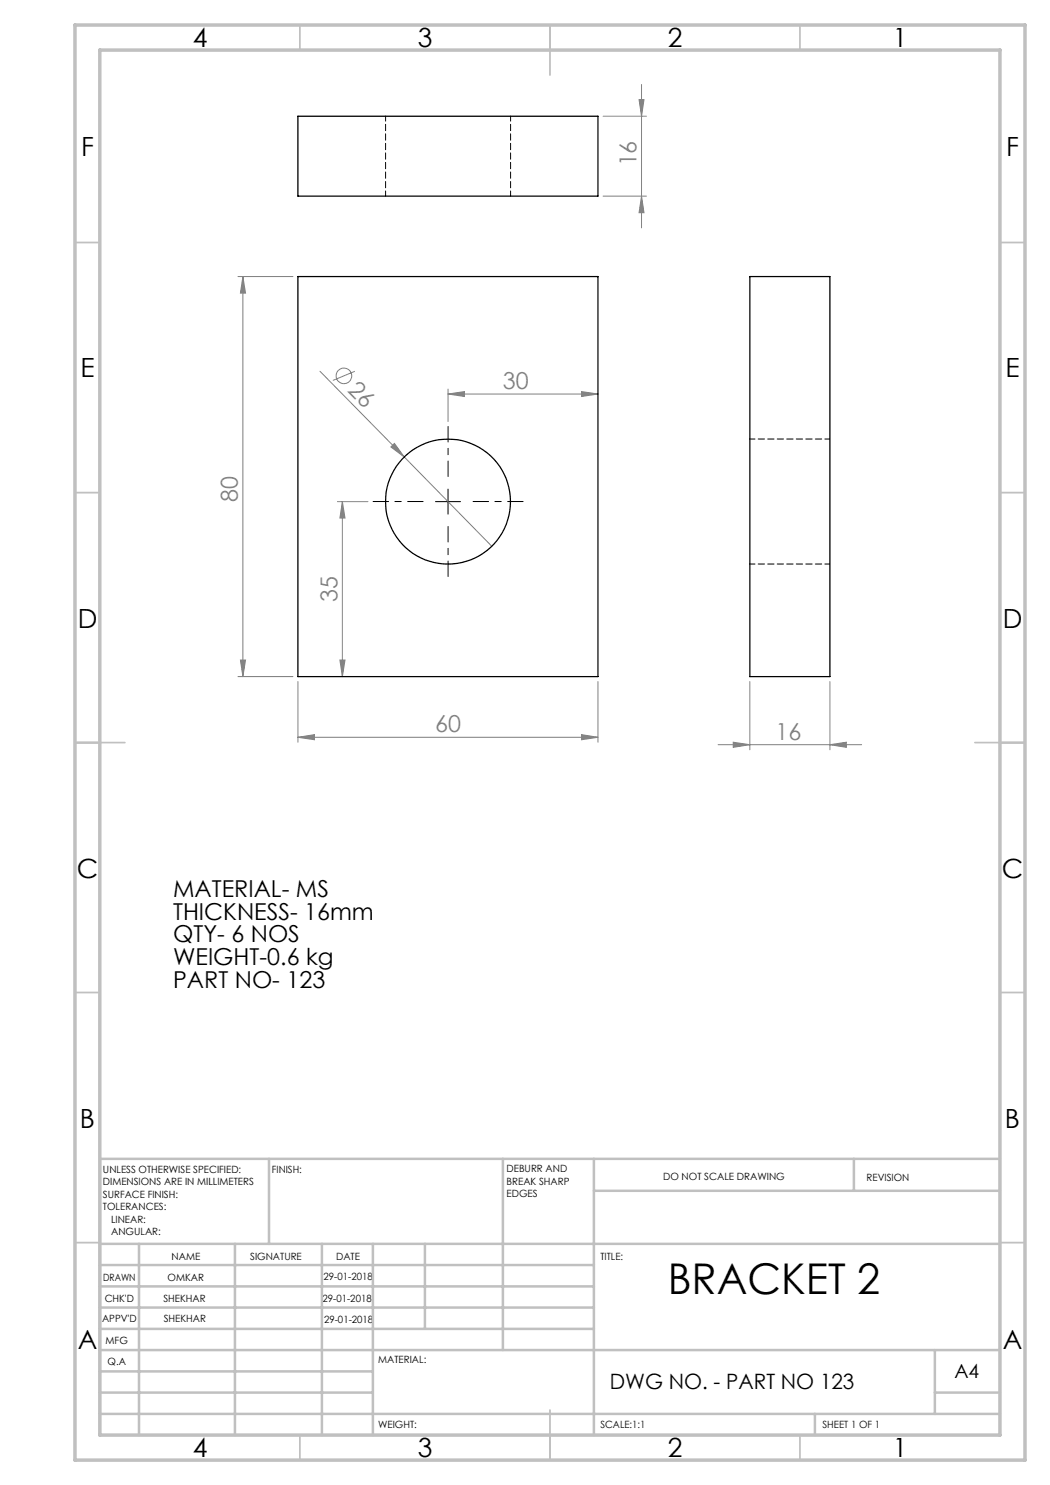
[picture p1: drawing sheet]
<svg xmlns="http://www.w3.org/2000/svg" width="210mm" height="297mm" viewBox="0 0 210 297" stroke-linecap="round" stroke-linejoin="round" font-family="sans-serif">
<g fill="none" stroke="#808080" stroke-width=".2">
<path d="M127.8 19.9h1l-.5 3.3zM128.3 16.9v28.7M120.6 39.2h8.7M120.6 23.2h8.7M128.3 39.2l.5 3.3h-1zM47.6 55.3h11M48.6 55.3l.5 3.3h-1zM48.6 55.3v80M64 74.3l16.9 17.1M71 74.3l-4.4 1.8M89.6 78.8l3.3-.5v1zM89.6 77.8v6.5"/>
<path d="M89.6 78.8h30M116.3 78.3l3.3 .5-3.3 .5zM78.2 89.4l.7-.7 2 2.7zM80.9 91.4l17.5 17.9M67.5 100.3h6.1M68.5 100.3l.5 3.3h-1zM68.5 100.3v35M47.6 135.3h11M48.1 132h1l-.5 3.3zM59.6 136.3v12.1M68 132h1l-.5 3.3zM119.6 136.3v12.1"/>
<path d="M150 136.3v13.7M166 136.3v13.7M59.6 147.5l3.3-.6v1.1zM59.6 147.5h60M116.3 146.9l3.3 .6-3.3 .5zM143.6 148.9h28.7M146.6 148.4l3.4 .5-3.4 .6zM166 148.9l3.3-.5v1.1z"/>
<circle cx="68.8" cy="75.2" r="1.56"/>
</g>
<path d="M89.6 95.3v-10M84.6 100.3h-10M89.6 105.3v10M94.6 100.3h10" fill="none" stroke="#000" stroke-width=".2" stroke-dasharray="15.2 1.3 1.3 1.3" stroke-dashoffset="12.1"/>
<path d="M89.6 97.8v5M87.1 100.3h5" fill="none" stroke="#000" stroke-width=".2"/>
<g fill="none" stroke="#c0c0c0" stroke-width=".35">
<path d="M60 5v5M110 5v10M160 5v5M15 48.5h5M200 48.5h5M15 98.5h5M200 98.5h5M15 148.5h10M195 148.5h10M15 198.5h5M200 198.5h5M15 248.5h5"/>
<path d="M200 248.5h5M60 287v5M110 282v10M160 287v5"/>
</g>
<g fill="none" stroke="#c0c0c0" stroke-width=".5">
<path d="M53.8 231.8v17M100.6 231.8v38.2M118.8 231.8v55.2M118.8 238.2h81.2M170.8 231.8v6.4M200 231.8h-180v55.2M20 248.8h180M20 257.3h98.8M20 253h98.8M27.8 248.8v38.2M47 248.8v38.2M64.4 248.8v38.2"/>
<path d="M74.6 248.8v38.2M85 248.8v17M20 265.8h98.8M20 261.5h98.8M20 278.5h54.6M20 274.3h54.6M20 270h180M187 278.5h13M187 270v12.8M20 282.8h180M163 282.8v4.2"/>
</g>
<path d="M15 5h190v287h-190zM20 10h180v277h-180z" fill="none" stroke="#c0c0c0" stroke-width=".7"/>
<g fill="#808080">
<path d="M78.2 89.4l.7-.7 2 2.7z"/>
<path d="M146.6 148.4l3.4 .5-3.4 .6zM166 148.9l3.3-.5v1.1z"/>
<path d="M59.6 147.5l3.3-.6v1.1zM116.3 146.9l3.3 .6-3.3 .5z"/>
<path d="M89.6 78.8l3.3-.5v1zM116.3 78.3l3.3 .5-3.3 .5z"/>
<path d="M128.3 39.2l.5 3.3h-1zM127.8 19.9h1l-.5 3.3z"/>
<path d="M48.6 55.3l.5 3.3h-1zM48.1 132h1l-.5 3.3zM68.5 100.3l.5 3.3h-1zM68 132h1l-.5 3.3z"/>
</g>
<g fill="none" stroke="#000" stroke-width=".25">
<path d="M59.6 23.2h60v16h-60zM59.6 55.3h60v80h-60zM150 55.3h16v80h-16z"/>
<circle cx="89.6" cy="100.3" r="12.5"/>
</g>
<path d="M77.1 23.2v16M102.1 39.2v-16M166 87.8h-16M150 112.8h16" fill="none" stroke="#000" stroke-width=".2" stroke-dasharray="1.3 .6" stroke-dashoffset=".3"/>
<text font-size="8.5" x="133.5" y="258.8">BRACKET 2</text>
<g font-size="5.3">
<text x="38.5" y="9.5">4</text>
<text x="83.5" y="9.5">3</text>
<text x="133.6" y="9.5">2</text>
<text x="178.6" y="9.5">1</text>
<text x="16.2" y="31.3">F</text>
<text x="201.2" y="31.3">F</text>
<text x="16.1" y="75.5">E</text>
<text x="201.1" y="75.5">E</text>
<text x="15.5" y="125.5">D</text>
<text x="200.5" y="125.5">D</text>
<text x="15.4" y="175.5">C</text>
<text x="200.4" y="175.5">C</text>
<text x="16" y="225.5">B</text>
<text x="201" y="225.5">B</text>
<text x="15.5" y="269.8">A</text>
<text x="200.5" y="269.8">A</text>
<text x="38.5" y="291.5">4</text>
<text x="83.5" y="291.5">3</text>
<text x="133.6" y="291.5">2</text>
<text x="178.6" y="291.5">1</text>
</g>
<g font-size="4.7" fill="#808080">
<text x="127.3" y="33.3" transform="rotate(-90 127.3 33.3)">16</text>
<text x="100.6" y="77.8">30</text>
<text x="69.4" y="78.2" transform="rotate(46 69.4 78.2)">26</text>
<text x="47.6" y="100.5" transform="rotate(-90 47.6 100.5)">80</text>
<text x="67.5" y="120.3" transform="rotate(-90 67.5 120.3)">35</text>
<text x="87" y="146.4">60</text>
<text x="155.1" y="147.9">16</text>
</g>
<g font-size="4.7">
<text x="34.6" y="179.4">MATERIAL- MS</text>
<text x="34.6" y="184">THICKNESS- 16mm</text>
<text x="34.6" y="188.5">QTY- 6 NOS</text>
<text x="34.6" y="193">WEIGHT-0.6 kg</text>
<text x="34.6" y="197.5">PART NO- 123</text>
</g>
<text font-size="4.2" x="121.9" y="277.9">DWG NO. - PART NO 123</text>
<text font-size="3.9" x="190.9" y="275.5">A4</text>
<g font-size="2">
<text x="20.6" y="234.6">UNLESS OTHERWISE SPECIFIED:</text>
<text x="20.6" y="237.1">DIMENSIONS ARE IN MILLIMETERS</text>
<text x="20.6" y="239.6">SURFACE FINISH:</text>
<text x="54.4" y="234.6">FINISH:</text>
<text x="101.3" y="234.5">DEBURR AND</text>
<text x="101.3" y="237">BREAK SHARP</text>
<text x="101.3" y="239.5">EDGES</text>
<text x="132.6" y="236">DO NOT SCALE DRAWING</text>
<text x="173.3" y="236.2">REVISION</text>
<text x="20.6" y="242.1">TOLERANCES:</text>
<text x="22.2" y="244.6">LINEAR:</text>
<text x="22.2" y="247.1">ANGULAR:</text>
<text x="34.3" y="252">NAME</text>
<text x="50" y="251.9">SIGNATURE</text>
<text x="67.2" y="251.9">DATE</text>
<text x="120.1" y="251.9">TITLE:</text>
<text x="20.6" y="256.1">DRAWN</text>
<text x="33.5" y="256.1">OMKAR</text>
<text x="64.7" y="255.9">29-01-2018</text>
<text x="20.9" y="260.3">CHK'D</text>
<text x="32.7" y="260.3">SHEKHAR</text>
<text x="64.5" y="260.3">29-01-2018</text>
<text x="20.4" y="264.4">APPV'D</text>
<text x="21.1" y="268.8">MFG</text>
<text x="32.8" y="264.4">SHEKHAR</text>
<text x="64.8" y="264.6">29-01-2018</text>
<text x="21.5" y="273">Q.A</text>
<text x="75.6" y="272.5">MATERIAL:</text>
<text x="75.6" y="285.5">WEIGHT:</text>
<text x="120.1" y="285.6">SCALE:1:1</text>
<text x="164.5" y="285.6">SHEET 1 OF 1</text>
</g>
</svg>
